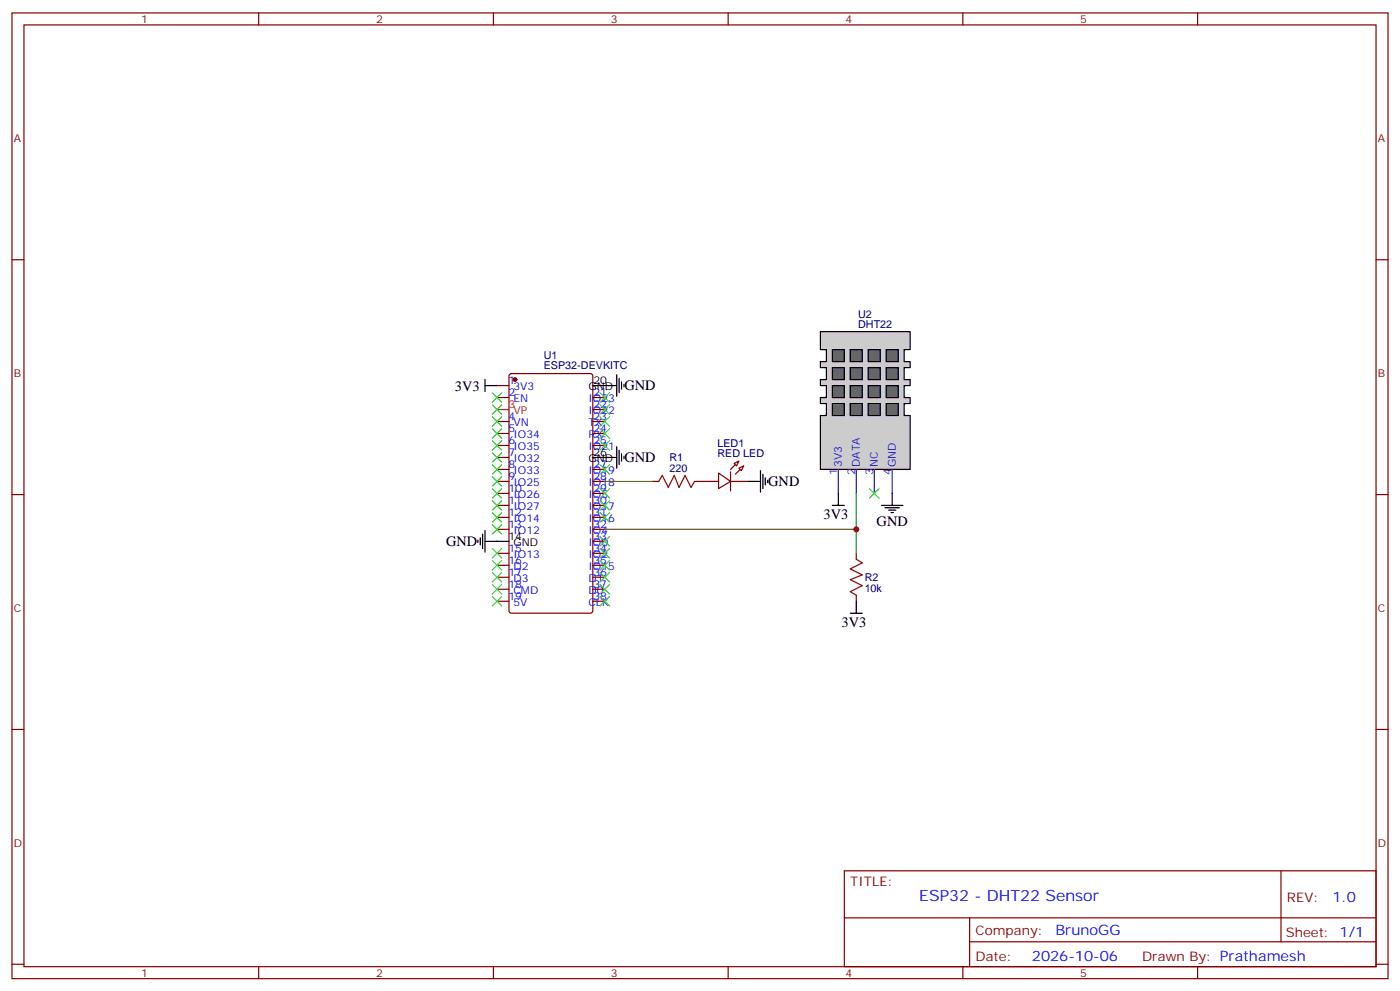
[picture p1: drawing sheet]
<svg xmlns="http://www.w3.org/2000/svg" width="412mm" height="292mm" viewBox="0 0 412 292" stroke-linecap="round" stroke-linejoin="round" font-family="sans-serif">
<g fill="none" stroke="#870000" stroke-width=".35">
<path d="M3.5 3.8h405.4v284.3h-405.4zM7.1 7.3h398.2v277.3h-398.2zM76.2 3.8v3.5M145.3 3.8v3.5M214.5 3.8v3.5M283.6 3.8v3.5M352.8 3.8v3.5M3.5 76.5h3.6M405.3 76.5h3.6M146.4 113.5h3.5M146.4 117.1h3.5M150.2 110.2l.4-.2h23.3l.7 .4v69.4l-.4 .7-23.6 .1-.6-.5-.1-69.4z"/>
<path d="M174.6 117.1h3.6M146.4 124.1h3.5M146.4 127.6h3.5M146.4 131.2h3.5M146.4 134.7h3.5M146.4 138.2h3.5M174.6 124.1h3.6M174.6 127.6h3.6M174.6 131.2h3.6M174.6 138.2h3.6M174.6 120.6h3.6M3.5 145.6h3.6"/>
<path d="M146.4 141.7h3.5M146.4 145.3h3.5M146.4 148.8h3.5M146.4 152.3h3.5M146.4 155.9h3.5M174.6 141.7h3.6M174.6 145.3h3.6M174.6 148.8h3.6M174.6 152.3h3.6M174.6 155.9h3.6M174.6 159.4h3.6M405.3 145.6h3.6"/>
<path d="M146.4 162.9h3.5M146.4 166.4h3.5M146.4 170h3.5M146.4 173.5h3.5M146.4 177h3.5M174.6 162.9h3.6M174.6 166.4h3.6M174.6 170h3.6M174.6 173.5h3.6M174.6 177h3.6M3.5 214.8h3.6M405.3 214.8h3.6"/>
<path d="M248.7 256.4h156.6v28.2h-156.6zM377.3 256.4v20.9M248.7 270.2h156.5M285.6 277.3h119.6M285.6 270.2v14.2M3.5 283.9h3.6M76.2 284.6v3.5M145.3 284.6v3.5M214.5 284.6v3.5M283.6 284.6v3.5M352.8 284.6v3.5M405.3 283.9h3.6"/>
</g>
<circle cx="151.7" cy="111.8" r=".53" fill="#870000" stroke="#870000" stroke-width=".35"/>
<path d="M146.4 120.6h3.5" fill="none" stroke="#f00" stroke-width=".35"/>
<path d="M174.6 113.5h3.6M174.6 134.7h3.6M146.4 159.4h3.5" fill="none" stroke="#000" stroke-width=".35"/>
<path d="M211.7 139.3l3.5 2.4-3.5 2.2z" fill="#fff" stroke="#870000" stroke-width=".35"/>
<path d="M215.2 138.9v5.7z" fill="#f00" stroke="#870000" stroke-width=".35"/>
<g fill="#870000" stroke="#870000" stroke-width=".35">
<path d="M215.2 138.2l1.4-1.4z"/>
<path d="M216.6 139.6l1.4-1.4z"/>
</g>
<g fill="#fff" stroke="#870000" stroke-width=".35">
<path d="M216.3 136.5l1.4-.8-.7 1.5z"/>
<path d="M217.7 137.9l1.4-.7-.7 1.4z"/>
</g>
<path d="M192.3 141.7h1.7M204.6 141.7h7.1M215.2 141.7h5.3M252.2 162.9v1.8M252.2 175.3v1.7" fill="none" stroke="#870000" stroke-width=".35"/>
<path d="M194 141.7l1.1-1.7 1.7 3.5 1.8-3.5 1.4 3.5 1.8-3.5 1.8 3.5 1-1.8M252.2 164.7l1.8 1-3.5 1.8 3.5 1.8-3.5 1.4 3.5 1.7-3.5 1.8 1.7 1.1" fill="none" stroke="#a10000" stroke-width=".35"/>
<path d="M241.7 97.6h26.4v5.3h-1.8v3.6h1.8v1.7h-1.8v3.6h1.8v1.7h-1.8v3.6h1.8v1.7h-1.8v3.5h1.8v15.9h-26.4v-15.9h1.7v-3.5h-1.7v-1.7h1.7v-3.6h-1.7v-1.7h1.7v-3.6h-1.7v-1.7h1.7v-3.6h-1.7z" fill="#ccc" stroke="#000" stroke-width=".35"/>
<g fill="#666" stroke="#000" stroke-width=".35">
<path d="M245.2 102.9h3.5v3.6h-3.5z"/>
<path d="M250.5 102.9h3.5v3.6h-3.5z"/>
<path d="M255.8 102.9h3.5v3.6h-3.5z"/>
<path d="M245.2 108.2h3.5v3.6h-3.5z"/>
<path d="M250.5 108.2h3.5v3.6h-3.5z"/>
<path d="M255.8 108.2h3.5v3.6h-3.5z"/>
<path d="M245.2 113.5h3.5v3.6h-3.5z"/>
<path d="M250.5 113.5h3.5v3.6h-3.5z"/>
<path d="M255.8 113.5h3.5v3.6h-3.5z"/>
<path d="M245.2 118.8h3.5v3.5h-3.5z"/>
<path d="M250.5 118.8h3.5v3.5h-3.5z"/>
<path d="M255.8 118.8h3.5v3.5h-3.5z"/>
<path d="M261.1 102.9h3.5v3.6h-3.5z"/>
<path d="M261.1 108.2h3.5v3.6h-3.5z"/>
<path d="M261.1 113.5h3.5v3.6h-3.5z"/>
<path d="M261.1 118.8h3.5v3.5h-3.5z"/>
</g>
<path d="M246.9 138.2v7.1M252.2 138.2v7.1M257.5 138.2v7.1M262.8 138.2v7.1" fill="none" stroke="#30c" stroke-width=".35"/>
<g fill="none" stroke="#000" stroke-width=".35">
<path d="M142.9 111.8v3.5M142.9 113.5h3.5M178.2 113.5h3.5M181.7 110.3v6.4M182.4 111.4v4.2M183.1 112.5v2.1M183.8 113.2v.7M178.2 134.7h3.5M181.7 131.5v6.4M182.4 132.6v4.2M183.1 133.6v2.1M183.8 134.3v.7"/>
<path d="M224 138.6v6.3M224.7 139.6v4.3M140.8 159v.7M141.5 158.3v2.1M142.2 157.3v4.2M142.9 159.4h3.5M142.9 156.2v6.4M220.5 141.7h3.5M225.4 140.7v2.1M226.1 141.4v.7M245.2 148.8h3.5M246.9 145.3v3.5"/>
<path d="M259.6 148.8h6.4M260.7 149.5h4.2M261.8 150.2h2.1M262.5 150.9h.7M262.8 145.3v3.5M252.2 177v3.6M250.5 180.6h3.5"/>
</g>
<path d="M178.2 141.7h14.1M178.2 155.9h74M252.2 145.3v17.6" fill="none" stroke="#008700" stroke-width=".35"/>
<g fill="none" stroke="#3c3" stroke-width=".35">
<path d="M145 115.6l2.8 2.9M145 119.2l2.8 2.8M147.8 115.6l-2.8 2.9M147.8 119.2l-2.8 2.8M176.7 115.6l2.9 2.9M176.7 119.2l2.9 2.8M179.6 115.6l-2.9 2.9M179.6 119.2l-2.9 2.8M145 122.7l2.8 2.8M145 126.2l2.8 2.8M145 129.8l2.8 2.8M145 133.3l2.8 2.8"/>
<path d="M145 136.8l2.8 2.8M147.8 122.7l-2.8 2.8M147.8 126.2l-2.8 2.8M147.8 129.8l-2.8 2.8M147.8 133.3l-2.8 2.8M147.8 136.8l-2.8 2.8M176.7 122.7l2.9 2.8M176.7 126.2l2.9 2.8M176.7 129.8l2.9 2.8M176.7 136.8l2.9 2.8M179.6 122.7l-2.9 2.8M179.6 129.8l-2.9 2.8"/>
<path d="M179.6 136.8l-2.9 2.8M179.6 126.2l-2.9 2.8M145 140.3l2.8 2.9M145 143.9l2.8 2.8M145 147.4l2.8 2.8M145 150.9l2.8 2.8M145 154.4l2.8 2.9M147.8 140.3l-2.8 2.9M147.8 143.9l-2.8 2.8M147.8 147.4l-2.8 2.8M147.8 150.9l-2.8 2.8M147.8 154.4l-2.8 2.9"/>
<path d="M176.7 150.9l2.9 2.8M176.7 143.9l2.9 2.8M176.7 147.4l2.9 2.8M176.7 158l2.9 2.8M179.6 143.9l-2.9 2.8M179.6 147.4l-2.9 2.8M179.6 150.9l-2.9 2.8M179.6 158l-2.9 2.8M256.1 143.9l2.8 2.8M258.9 143.9l-2.8 2.8M145 161.5l2.8 2.8M145 165l2.8 2.9"/>
<path d="M145 168.6l2.8 2.8M145 172.1l2.8 2.8M145 175.6l2.8 2.8M147.8 161.5l-2.8 2.8M147.8 165l-2.8 2.9M147.8 168.6l-2.8 2.8M147.8 172.1l-2.8 2.8M147.8 175.6l-2.8 2.8M176.7 175.6l2.9 2.8M176.7 161.5l2.9 2.8M176.7 165l2.9 2.9M176.7 168.6l2.9 2.8"/>
<path d="M176.7 172.1l2.9 2.8M179.6 175.6l-2.9 2.8M179.6 161.5l-2.9 2.8M179.6 165l-2.9 2.9M179.6 168.6l-2.9 2.8M179.6 172.1l-2.9 2.8"/>
</g>
<circle cx="252.2" cy="155.9" r=".88" fill="#c00"/>
<text font-size="4.6" fill="#00f" x="270.8" y="265.4">ESP32 - DHT22 Sensor</text>
<g font-size="4.2">
<text x="134" y="115">3V3</text>
<text x="184" y="115">GND</text>
<text x="184" y="136.1">GND</text>
<text x="226.3" y="143.2">GND</text>
<text x="242.6" y="152.8">3V3</text>
<text x="258.2" y="154.9">GND</text>
<text x="131.4" y="160.8">GND</text>
<text x="247.9" y="184.5">3V3</text>
</g>
<g font-size="4.2" fill="#00f">
<text x="392.5" y="265.7">1.0</text>
<text x="310.9" y="275.2">BrunoGG</text>
<text x="304" y="283">2026-10-06</text>
</g>
<g font-size="3.9" fill="#800">
<text x="250.5" y="261">TITLE:</text>
<text x="379.1" y="265.7">REV:</text>
<text x="287.4" y="275.2">Company:</text>
<text x="378.7" y="275.8">Sheet: 1/1</text>
<text x="287.4" y="282.9">Date:</text>
<text x="336.4" y="282.9">Draw</text>
<text x="346.6" y="282.9">n By: Prathamesh</text>
</g>
<g font-size="3.2" fill="#800">
<text x="41.6" y="6.8">1</text>
<text x="110.8" y="6.8">2</text>
<text x="179.9" y="6.8">3</text>
<text x="249.1" y="6.8">4</text>
<text x="318.2" y="6.8">5</text>
<text x="4.1" y="41.9">A</text>
<text x="405.9" y="41.9">A</text>
<text x="4.1" y="111.1">B</text>
<text x="405.9" y="111.1">B</text>
<text x="4.1" y="180.2">C</text>
<text x="405.9" y="180.2">C</text>
<text x="4.1" y="249.3">D</text>
<text x="405.9" y="249.3">D</text>
<text x="41.6" y="287.6">1</text>
<text x="110.8" y="287.6">2</text>
<text x="179.9" y="287.6">3</text>
<text x="249.1" y="287.6">4</text>
<text x="318.2" y="287.6">5</text>
</g>
<g font-size="3.2" fill="#000080">
<text x="252.8" y="93.5">U2</text>
<text x="252.8" y="96.6">DHT22</text>
<text x="160.2" y="105.6">U1</text>
<text x="160.2" y="108.8">ESP32-DEVKITC</text>
<text x="211.3" y="131.5">LED1</text>
<text x="197.2" y="135.7">R1</text>
<text x="211.3" y="134.7">RED LED</text>
<text x="197.2" y="138.9">220</text>
<text x="254.7" y="171.1">R2</text>
<text x="254.7" y="174.3">10k</text>
</g>
<g font-size="3.2" fill="#00f">
<text x="149.8" y="113.2">1</text>
<text x="149.8" y="116.7">2</text>
<text x="151.2" y="114.9">3V3</text>
<text x="151.2" y="118.5">EN</text>
<text x="173.3" y="118.5">IO23</text>
<text x="174.8" y="116.7">21</text>
<text x="149.8" y="123.8">4</text>
<text x="151.2" y="125.5">VN</text>
<text x="173.3" y="122">IO22</text>
<text x="173.3" y="125.5">TX</text>
<text x="174.8" y="120.2">22</text>
<text x="174.8" y="123.8">23</text>
<text x="149.8" y="127.3">5</text>
<text x="149.8" y="130.8">6</text>
<text x="151.2" y="129">IO34</text>
<text x="173.3" y="129">RX</text>
<text x="174.8" y="127.3">24</text>
<text x="174.8" y="130.8">25</text>
<text x="149.8" y="134.3">7</text>
<text x="149.8" y="137.9">8</text>
<text x="151.2" y="132.6">IO35</text>
<text x="151.2" y="136.1">IO32</text>
<text x="173.3" y="132.6">IO21</text>
<text x="174.8" y="137.9">27</text>
<text x="149.8" y="141.4">9</text>
<text x="151.2" y="139.6">IO33</text>
<text x="151.2" y="143.2">IO25</text>
<text x="173.3" y="139.6">IO19</text>
<text x="173.3" y="143.2">IO18</text>
<text x="174.8" y="141.4">28</text>
<text x="149.8" y="144.9">10</text>
<text x="149.8" y="148.4">11</text>
<text x="151.2" y="146.7">IO26</text>
<text x="173.3" y="146.7">IO5</text>
<text x="174.8" y="144.9">29</text>
<text x="174.8" y="148.4">30</text>
<text x="149.8" y="152">12</text>
<text x="149.8" y="155.5">13</text>
<text x="151.2" y="150.2">IO27</text>
<text x="151.2" y="153.7">IO14</text>
<text x="173.3" y="150.2">IO17</text>
<text x="173.3" y="153.7">IO16</text>
<text x="174.8" y="152">31</text>
<text x="174.8" y="155.5">32</text>
<text x="151.2" y="157.3">IO12</text>
<text x="173.3" y="157.3">IO4</text>
<text x="173.3" y="160.8">IO0</text>
<text x="174.8" y="159">33</text>
<text x="149.8" y="162.6">15</text>
<text x="149.8" y="166.1">16</text>
<text x="151.2" y="164.3">IO13</text>
<text x="151.2" y="167.9">D2</text>
<text x="173.3" y="164.3">IO2</text>
<text x="173.3" y="167.9">IO15</text>
<text x="174.8" y="162.6">34</text>
<text x="174.8" y="166.1">35</text>
<text x="149.8" y="169.6">17</text>
<text x="149.8" y="173.1">18</text>
<text x="151.2" y="171.4">D3</text>
<text x="173.3" y="171.4">D1</text>
<text x="174.8" y="169.6">36</text>
<text x="174.8" y="173.1">37</text>
<text x="149.8" y="176.7">19</text>
<text x="151.2" y="174.9">CMD</text>
<text x="151.2" y="178.4">5V</text>
<text x="173.3" y="174.9">D0</text>
<text x="173.3" y="178.4">CLK</text>
<text x="174.8" y="176.7">38</text>
</g>
<g font-size="3.2">
<text x="174.8" y="113.2">20</text>
<text x="173.3" y="114.9">GND</text>
<text x="173.3" y="136.1">GND</text>
<text x="174.8" y="134.3">26</text>
<text x="149.8" y="159">14</text>
<text x="151.2" y="160.8">GND</text>
</g>
<g font-size="3.2" fill="#f00">
<text x="149.8" y="120.2">3</text>
<text x="151.2" y="122">VP</text>
</g>
<g font-size="3.2" fill="#30c">
<text x="248" y="137.5" transform="rotate(-90 248 137.5)">3V3</text>
<text x="253.3" y="137.5" transform="rotate(-90 253.3 137.5)">DATA</text>
<text x="258.6" y="137.5" transform="rotate(-90 258.6 137.5)">NC</text>
<text x="263.9" y="137.5" transform="rotate(-90 263.9 137.5)">GND</text>
<text x="246.6" y="140" transform="rotate(-90 246.6 140)">1</text>
<text x="251.9" y="140" transform="rotate(-90 251.9 140)">2</text>
<text x="257.2" y="140" transform="rotate(-90 257.2 140)">3</text>
<text x="262.5" y="140" transform="rotate(-90 262.5 140)">4</text>
</g>
</svg>
